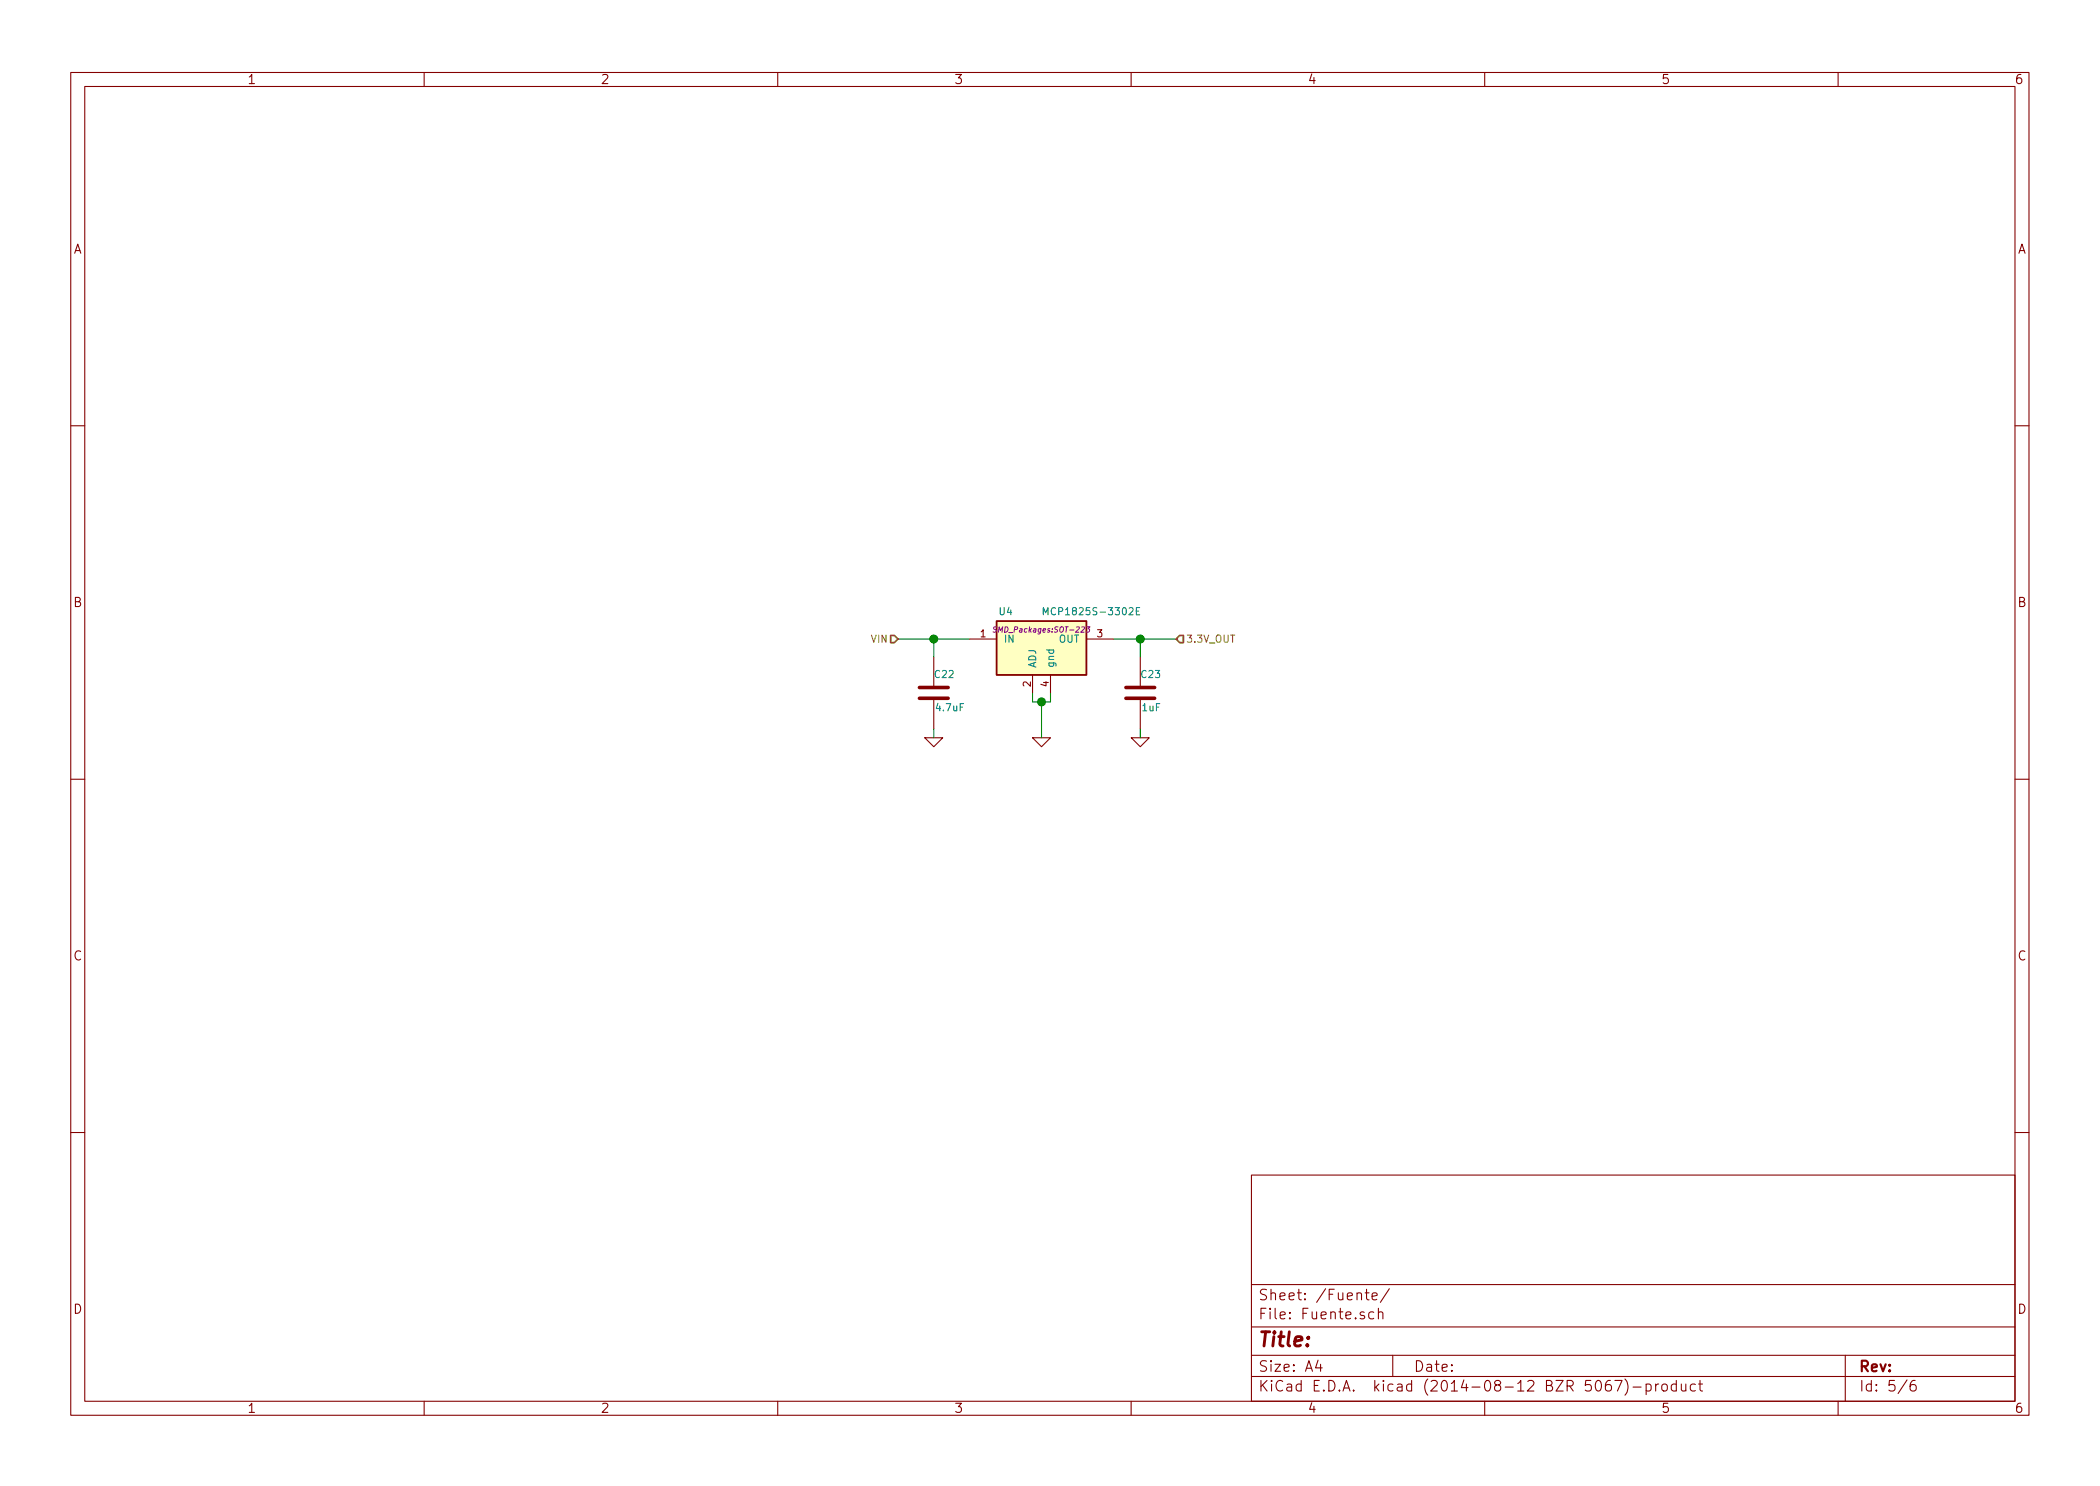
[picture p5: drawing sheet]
<svg xmlns="http://www.w3.org/2000/svg" width="297mm" height="210mm" viewBox="0 0 297 210" stroke-linecap="round" stroke-linejoin="round" font-family="sans-serif">
<g fill="none" stroke="#840000" stroke-width=".15">
<path d="M10 10.3h277v189.9h-277zM12 12.2h273v186.1h-273zM60 10.3v1.9M110 10.3v1.9M160 10.3v1.9M210 10.3v1.9M260 10.3v1.9M10 60.2h2M285 60.2h2M132.1 93v4.3M132.1 98.8v4.3M137.2 90.4h3.8"/>
<path d="M146 95.5v2.5M148.6 95.5v2.5M153.7 90.4h3.8M161.3 93v4.3M161.3 98.8v4.3M10 110.3h2M130.8 104.4h2.5l-1.2 1.3zM146 104.4h2.6l-1.3 1.3zM160 104.4h2.6l-1.3 1.3zM285 110.3h2M10 160.2h2M177 166.3h108v32h-108z"/>
<path d="M285 160.2h2M60 198.3v1.9M110 198.3v1.9M160 198.3v1.9M177 194.8h108M177 191.8h108M177 187.8h108M177 181.8h108M186.4 192.5l-.3 1h.9M186.8 193v1M193.1 182.9h.5M193.3 182.4v1.3l.2 .2h.1"/>
<path d="M194.1 183.4l.7-.1-.1-.3-.4-.1-.2 .2 .1 .7 .1 .1 .4-.1M194.3 185.7l-.4-.1-.3 .3 .1 .6 .2 .1 .4-.1M195 185.7a.38 .38 0 0 1 .6 .1v.8M195 185.1v1.5M196.5 182.3l-1.3 2M197 191.8v3M210 198.3v1.9M227.8 195.3a.59 .59 0 0 0-.7 .7l.1 .7 .2 .1h.3l.2-.1v-.5l-.1-.2-.4-.1-.3 .3M228.4 195.3h1l-.6 1.5M229.8 195.1a1.71 1.71 0 0 1 0 2.3M231 196.3h1.1M232.8 195.9a.48 .48 0 0 1 .7 .1l.1 .1-.1 .6a.48 .48 0 0 1-.7 0"/>
<path d="M232.8 195.8v1.5M234.2 195.8v1M234.6 195.8l-.3 .1-.1 .2M235.1 196a.41 .41 0 0 1 .7 .1v.4a.41 .41 0 0 1-.4 .3 .41 .41 0 0 1-.3-.3zM237.1 195.9l-.4-.1-.3 .3 .1 .6 .2 .1 .4-.1M237.1 195.3v1.5M237.8 195.8l.1 .9a.4 .4 0 0 0 .6 0M238.5 195.8v1M239.8 195.9l-.4-.1-.3 .3 .1 .6 .2 .1 .4-.1M240.3 195.8h.5M240.5 195.3v1.3l.2 .2h.1M260 198.3v1.9"/>
<path d="M261 191.8v6.5M269.7 195.2l-1.2 2M270.9 195.3a.59 .59 0 0 0-.7 .7l.1 .7 .2 .1h.3l.2-.1v-.5l-.1-.2-.4-.1-.3 .3"/>
</g>
<path d="M130 98.8h4.1M130 97.3h4.1M159.3 98.8h4M159.3 97.3h4" fill="none" stroke="#840000" stroke-width=".51"/>
<path d="M127 90.4h10.2M132.1 90.4v2.6M146 98v1.3h2.6v-1.3M147.3 99.3v5.1M157.5 90.4h8.9M161.3 90.4v2.6M132.1 103.1v1.3M161.3 103.1v1.3" fill="none" stroke="#008400" stroke-width=".15"/>
<g fill="#008400" stroke="#008400" stroke-width=".25">
<circle cx="132.1" cy="90.4" r=".51"/>
<circle cx="161.3" cy="90.4" r=".51"/>
<circle cx="147.3" cy="99.3" r=".51"/>
</g>
<path d="M126 89.9h.5l.5 .5-.5 .5h-.5zM166.9 89.9h.5v1h-.5l-.5-.5z" fill="none" stroke="#848400" stroke-width=".25"/>
<path d="M141 87.9h12.7v7.6h-12.7z" fill="#ffffc2" stroke="#ffffc2" stroke-width=".25"/>
<path d="M141 87.9h12.7v7.6h-12.7z" fill="none" stroke="#840000" stroke-width=".25"/>
<path d="M147.6 87v-1l.3 .7 .3-.7v1M160.7 86.5h.4M161.2 86h-.5v1h.5" fill="none" stroke="#008484" stroke-width=".15"/>
<path d="M141 88.7h-.4v.3l.3 .1v.2l-.2 .2-.2-.1M153.7 88.7h.5l-.3 .3 .2 .1v.3l-.2 .1-.3-.1" fill="none" stroke="#840084" stroke-width=".14"/>
<text font-size="2.8" fill="#840000" x="178" y="190.5">Title:</text>
<g font-size="2.1" fill="#840000">
<text x="178" y="184">Sheet: /Fuente/</text>
<text x="178" y="186.7">File: Fuente.sch</text>
<text x="178" y="196.9">KiCad E.D.A. kicad (2014-08-12 BZR 5067)-product</text>
<text x="178" y="194.1">Size: A4</text>
<text x="200" y="194.1">Date:</text>
<text x="263" y="194.1">Rev:</text>
<text x="263" y="196.9">Id: 5/6</text>
</g>
<g font-size="1.8" fill="#840000">
<text x="35" y="11.9">1</text>
<text x="85" y="11.9">2</text>
<text x="135" y="11.9">3</text>
<text x="185" y="11.9">4</text>
<text x="235" y="11.9">5</text>
<text x="285" y="11.9">6</text>
<text x="10.4" y="35.9">A</text>
<text x="285.4" y="35.9">A</text>
<text x="10.4" y="85.9">B</text>
<text x="285.4" y="85.9">B</text>
<text x="10.4" y="135.9">C</text>
<text x="285.4" y="135.9">C</text>
<text x="10.4" y="185.9">D</text>
<text x="285.4" y="185.9">D</text>
<text x="35" y="199.9">1</text>
<text x="85" y="199.9">2</text>
<text x="135" y="199.9">3</text>
<text x="185" y="199.9">4</text>
<text x="235" y="199.9">5</text>
<text x="285" y="199.9">6</text>
</g>
<g font-size="1.4" fill="#008484">
<text x="141.4" y="87">U4</text>
<text x="148.5" y="87">MCP1825S-3302E</text>
<text x="132.3" y="95.9">C22</text>
<text x="146.6" y="94.5" transform="rotate(-90 146.6 94.5)">ADJ</text>
<text x="149.1" y="94.5" transform="rotate(-90 149.1 94.5)">gnd</text>
<text x="149.7" y="90.9">OUT</text>
<text x="161.5" y="95.9">C23</text>
<text x="132.5" y="100.6">4.7uF</text>
<text x="161.6" y="100.6">1uF</text>
</g>
<g font-size="1.4" fill="#848400">
<text x="123.2" y="90.9">VIN</text>
<text x="167.8" y="90.9">3.3V_OUT</text>
</g>
<g font-size="1.4" fill="#840000">
<text x="138.7" y="90.2">1</text>
<text x="155.2" y="90.2">3</text>
<text x="145.8" y="97.1" transform="rotate(-90 145.8 97.1)">2</text>
<text x="148.3" y="97.1" transform="rotate(-90 148.3 97.1)">4</text>
</g>
<text font-size="1.4" fill="#840084" x="142" y="90.9">IN</text>
<text font-size="1.1" fill="#840084" x="141.1" y="89.5">SMD_Packages:SOT-223</text>
</svg>
